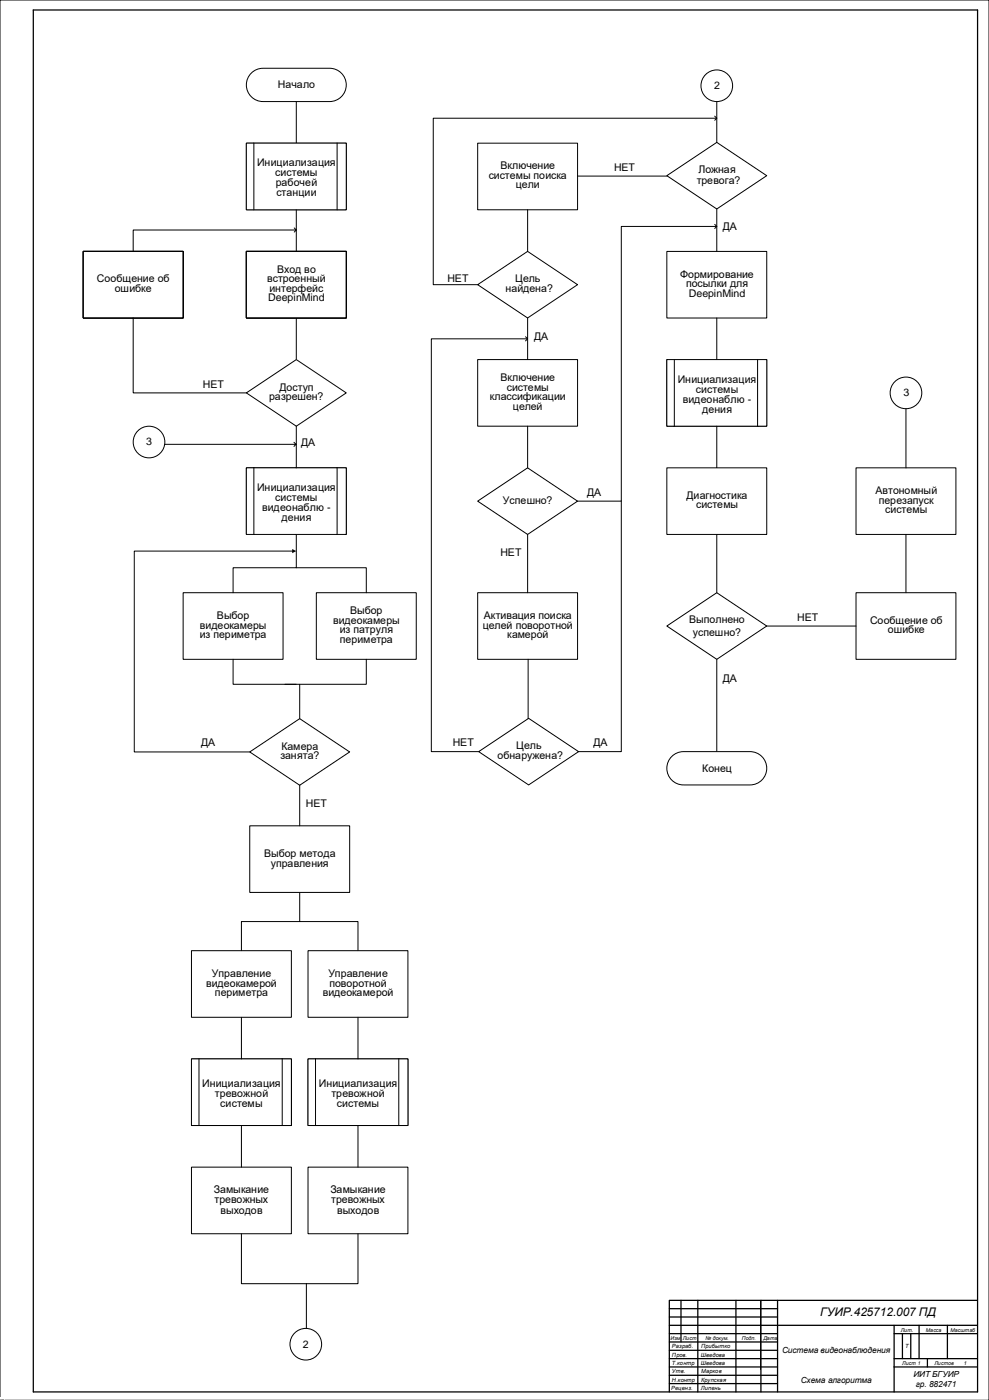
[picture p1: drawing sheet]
<svg xmlns="http://www.w3.org/2000/svg" width="594mm" height="841mm" viewBox="0 0 594 841" stroke-linecap="round" stroke-linejoin="round" font-family="sans-serif">
<path d="M0 841v-841h594v841" fill="none" stroke="#000" stroke-width=".6"/>
<path d="M20 6h567v830h-567z" fill="none" stroke="#000" stroke-width=".76"/>
<path d="M0 839h2v2h-2z" fill-rule="evenodd" fill="#fff"/>
<g fill="none" stroke="#000" stroke-width=".76">
<path d="M402 796h185M402 791h65M402 786h65M409 781v25M419 781v55M442 781v55M457 781v55M467 781v55M537 796v40M552 796v20M569 796v20M587 781h-185v55"/>
<path d="M402 806h65M402 801h65M402 811h65M402 816h65M537 801h50M537 816h50M542 801v15M547 801v15M557 816v5M402 821h65M402 826h65M402 831h65"/>
<path d="M537 821h50"/>
</g>
<path d="M457 781v42" fill="none" stroke="#000" stroke-width=".6"/>
<path d="M151 44l3-2 4-1h40a10 10 0 0 1 10 10 10 10 0 0 1-10 10h-40a10 10 0 0 1-9-6 10 10 0 0 1 2-11z" fill-rule="evenodd" fill="#fff"/>
<path d="M151 44l3-2 4-1h40a10 10 0 0 1 10 10 10 10 0 0 1-10 10h-40a10 10 0 0 1-9-6 10 10 0 0 1 2-11zM178 61v25" fill="none" stroke="#000" stroke-width=".6"/>
<path d="M148 86h60v40h-60z" fill-rule="evenodd" fill="#fff"/>
<path d="M148 86h60v40h-60zM152 86v40M202 86v40" fill="none" stroke="#000" stroke-width=".6"/>
<path d="M148 86h60v40h-60z" fill-rule="evenodd" fill="#fff"/>
<path d="M148 86h60v40h-60zM152 86v40M202 86v40" fill="none" stroke="#000" stroke-width=".6"/>
<path d="M190 356h60v40h-60z" fill-rule="evenodd" fill="#fff"/>
<path d="M190 356h60v40h-60z" fill="none" stroke="#000" stroke-width=".6"/>
<path d="M110 356h60v40h-60z" fill-rule="evenodd" fill="#fff"/>
<path d="M178 126v25M178 191v25M110 356h60v40h-60z" fill="none" stroke="#000" stroke-width=".6"/>
<path d="M148 281h60v40h-60z" fill-rule="evenodd" fill="#fff"/>
<path d="M148 281h60v40h-60zM152 281v40M202 281v40" fill="none" stroke="#000" stroke-width=".6"/>
<path d="M148 281h60v40h-60z" fill-rule="evenodd" fill="#fff"/>
<path d="M148 281h60v40h-60zM152 281v40M202 281v40" fill="none" stroke="#000" stroke-width=".6"/>
<path d="M148 151h60v40h-60z" fill-rule="evenodd" fill="#fff"/>
<path d="M148 151h60v40h-60z" fill="none" stroke="#000" stroke-width=".6"/>
<path d="M148 151h60v40h-60z" fill-rule="evenodd" fill="#fff"/>
<path d="M148 151h60v40h-60z" fill="none" stroke="#000" stroke-width=".6"/>
<path d="M148 236l30-20 30 20-30 20z" fill-rule="evenodd" fill="#fff"/>
<path d="M148 236l30-20 30 20-30 20zM178 321v20h-38v15M178 341h42v15M140 396v15h38M220 396v15h-49" fill="none" stroke="#000" stroke-width=".6"/>
<path d="M50 151h60v40h-60z" fill-rule="evenodd" fill="#fff"/>
<path d="M50 151h60v40h-60z" fill="none" stroke="#000" stroke-width=".6"/>
<path d="M50 151h60v40h-60z" fill-rule="evenodd" fill="#fff"/>
<path d="M177 137l1 1-1 1M178 138h-98v13M50 151h60v40h-60zM80 191v45h68" fill="none" stroke="#000" stroke-width=".6"/>
<circle cx="89" cy="265" r="10" fill="#fff"/>
<g fill="none" stroke="#000" stroke-width=".6">
<path d="M178 256v25M99 267h79M177 266l1 1-1 1"/>
<circle cx="89" cy="265" r="10"/>
</g>
<g fill="#fff">
<path d="M163 479h54v7h-54z" fill-rule="evenodd"/>
<path d="M98 442h54v8h-54z" fill-rule="evenodd"/>
<path d="M115 571h60v40h-60z" fill-rule="evenodd"/>
</g>
<path d="M115 571h60v40h-60z" fill="none" stroke="#000" stroke-width=".6"/>
<path d="M150 496h60v40h-60z" fill-rule="evenodd" fill="#fff"/>
<path d="M150 496h60v40h-60z" fill="none" stroke="#000" stroke-width=".6"/>
<circle cx="430" cy="51" r="10" fill="#fff"/>
<circle cx="430" cy="51" r="10" fill="none" stroke="#000" stroke-width=".6"/>
<circle cx="184" cy="807" r="10" fill="#fff"/>
<circle cx="184" cy="807" r="10" fill="none" stroke="#000" stroke-width=".6"/>
<path d="M150 452l30-20 30 20-30 20z" fill-rule="evenodd" fill="#fff"/>
<path d="M150 452l30-20 30 20-30 20zM180 472v24" fill="none" stroke="#000" stroke-width=".6"/>
<path d="M185 571h60v40h-60z" fill-rule="evenodd" fill="#fff"/>
<path d="M180 536v17h-35v18M180 553h35v18M185 571h60v40h-60z" fill="none" stroke="#000" stroke-width=".6"/>
<path d="M115 636h60v40h-60z" fill-rule="evenodd" fill="#fff"/>
<path d="M115 636h60v40h-60zM119 636v40M169 636v40" fill="none" stroke="#000" stroke-width=".6"/>
<path d="M115 636h60v40h-60z" fill-rule="evenodd" fill="#fff"/>
<path d="M145 611v25M115 636h60v40h-60zM119 636v40M169 636v40" fill="none" stroke="#000" stroke-width=".6"/>
<path d="M115 701h60v40h-60z" fill-rule="evenodd" fill="#fff"/>
<path d="M145 676v25M115 701h60v40h-60z" fill="none" stroke="#000" stroke-width=".6"/>
<path d="M185 636h60v40h-60z" fill-rule="evenodd" fill="#fff"/>
<path d="M185 636h60v40h-60zM190 636v40M240 636v40" fill="none" stroke="#000" stroke-width=".6"/>
<path d="M185 636h60v40h-60z" fill-rule="evenodd" fill="#fff"/>
<path d="M185 636h60v40h-60zM190 636v40M240 636v40" fill="none" stroke="#000" stroke-width=".6"/>
<path d="M185 701h60v40h-60z" fill-rule="evenodd" fill="#fff"/>
<path d="M176 331h-95v121h69M180 411v21M215 611v25M215 676v25M185 701h60v40h-60zM145 741v30h39M215 741v30h-31M184 771v27" fill="none" stroke="#000" stroke-width=".6"/>
<path d="M175 330l3 1-3 1z" fill="#000"/>
<path d="M401 106l30-20 29 20-29 20z" fill-rule="evenodd" fill="#fff"/>
<path d="M401 106l30-20 29 20-29 20z" fill="none" stroke="#000" stroke-width=".6"/>
<circle cx="544" cy="236" r="10" fill="#fff"/>
<g fill="none" stroke="#000" stroke-width=".6">
<path d="M430 396v55"/>
<circle cx="544" cy="236" r="10"/>
</g>
<path d="M403 455l3-2 3-1 42-1a10 10 0 0 1 9 10 10 10 0 0 1-9 10h-41a10 10 0 0 1-9-5 10 10 0 0 1 2-11z" fill-rule="evenodd" fill="#fff"/>
<path d="M403 455l3-2 3-1 42-1a10 10 0 0 1 9 10 10 10 0 0 1-9 10h-41a10 10 0 0 1-9-5 10 10 0 0 1 2-11z" fill="none" stroke="#000" stroke-width=".6"/>
<path d="M287 171l30-20 30 20-30 20z" fill-rule="evenodd" fill="#fff"/>
<path d="M429 70l1 1-1 1M430 71h-170v100h27M287 171l30-20 30 20-30 20z" fill="none" stroke="#000" stroke-width=".6"/>
<path d="M287 301l30-20 30 20-30 20z" fill-rule="evenodd" fill="#fff"/>
<path d="M287 301l30-20 30 20-30 20z" fill="none" stroke="#000" stroke-width=".6"/>
<path d="M401 151h60v40h-60z" fill-rule="evenodd" fill="#fff"/>
<path d="M429 135l1 1-1 1M430 136h-57v165h-26M401 151h60v40h-60z" fill="none" stroke="#000" stroke-width=".6"/>
<path d="M401 216h60v40h-60z" fill-rule="evenodd" fill="#fff"/>
<path d="M401 216h60v40h-60zM405 216v40M455 216v40" fill="none" stroke="#000" stroke-width=".6"/>
<path d="M401 216h60v40h-60z" fill-rule="evenodd" fill="#fff"/>
<path d="M430 191v25M401 216h60v40h-60zM405 216v40M455 216v40M430 256v48h2" fill="none" stroke="#000" stroke-width=".6"/>
<path d="M401 376l30-20 29 20-29 20z" fill-rule="evenodd" fill="#fff"/>
<path d="M401 376l30-20 29 20-29 20z" fill="none" stroke="#000" stroke-width=".6"/>
<path d="M287 451l30-20 31 20-31 20z" fill-rule="evenodd" fill="#fff"/>
<path d="M316 202l1 1-1 2M317 203h-58v248h28M373 301v150h-25M287 451l30-20 31 20-31 20z" fill="none" stroke="#000" stroke-width=".6"/>
<path d="M401 281h60v40h-60z" fill-rule="evenodd" fill="#fff"/>
<path d="M401 281h60v40h-60z" fill="none" stroke="#000" stroke-width=".6"/>
<path d="M514 356h60v40h-60z" fill-rule="evenodd" fill="#fff"/>
<path d="M514 356h60v40h-60z" fill="none" stroke="#000" stroke-width=".6"/>
<path d="M514 281h60v40h-60z" fill-rule="evenodd" fill="#fff"/>
<path d="M430 61v25M544 245v36M514 281h60v40h-60zM544 321v35" fill="none" stroke="#000" stroke-width=".6"/>
<path d="M287 86h60v40h-60z" fill-rule="evenodd" fill="#fff"/>
<path d="M287 86h60v40h-60zM347 106h54M317 126v25M430 126v25" fill="none" stroke="#000" stroke-width=".6"/>
<path d="M287 216h60v40h-60z" fill-rule="evenodd" fill="#fff"/>
<path d="M287 216h60v40h-60zM317 256v25" fill="none" stroke="#000" stroke-width=".6"/>
<path d="M287 356h60v40h-60z" fill-rule="evenodd" fill="#fff"/>
<path d="M317 191v25M317 321v35M430 321v35M287 356h60v40h-60zM460 376h54M317 396v36" fill="none" stroke="#000" stroke-width=".6"/>
<text font-size="7.1" x="493" y="791">ГУИР.425712.007 ПД</text>
<g font-size="6.4">
<text x="429" y="53">2</text>
<text x="301" y="102">Включение</text>
<text x="165" y="106">системы</text>
<text x="434" y="138">ДА</text>
<text x="412" y="172">посылки для</text>
<text x="414" y="178">DeepinMind</text>
<text x="161" y="181">DeepinMind</text>
<text x="122" y="233">НЕТ</text>
<text x="543" y="238">3</text>
<text x="162" y="240">разрешен?</text>
<text x="294" y="240">классификации</text>
<text x="422" y="248">дения</text>
<text x="154" y="295">Инициализация</text>
<text x="130" y="372">Выбор</text>
<text x="210" y="369">Выбор</text>
<text x="291" y="372">Активация поиска</text>
<text x="434" y="410">ДА</text>
<text x="272" y="448">НЕТ</text>
<text x="356" y="448">ДА</text>
<text x="124" y="593">видеокамерой</text>
<text x="198" y="593">поворотной</text>
<text x="121" y="653">Инициализация</text>
<text x="192" y="653">Инициализация</text>
<text x="132" y="729">выходов</text>
<text x="202" y="729">выходов</text>
</g>
<g font-size="6.3">
<text x="167" y="53">Начало</text>
<text x="154" y="100">Инициализация</text>
<text x="293" y="107">системы поиска</text>
<text x="369" y="103">НЕТ</text>
<text x="419" y="104">Ложная</text>
<text x="166" y="112">рабочей</text>
<text x="310" y="113">цели</text>
<text x="418" y="110">тревога?</text>
<text x="166" y="118">станции</text>
<text x="166" y="164">Вход во</text>
<text x="408" y="167">Формирование</text>
<text x="58" y="170">Сообщение об</text>
<text x="160" y="170">встроенный</text>
<text x="269" y="169">НЕТ</text>
<text x="309" y="170">Цель</text>
<text x="69" y="175">ошибке</text>
<text x="162" y="175">интерфейс</text>
<text x="304" y="175">найдена?</text>
<text x="321" y="204">ДА</text>
<text x="301" y="229">Включение</text>
<text x="407" y="230">Инициализация</text>
<text x="168" y="235">Доступ</text>
<text x="304" y="235">системы</text>
<text x="418" y="236">системы</text>
<text x="410" y="242">видеонаблю -</text>
<text x="308" y="246">целей</text>
<text x="88" y="267">3</text>
<text x="181" y="268">ДА</text>
<text x="353" y="298">ДА</text>
<text x="412" y="300">Диагностика</text>
<text x="526" y="297">Автономный</text>
<text x="165" y="301">системы</text>
<text x="302" y="303">Успешно?</text>
<text x="418" y="305">системы</text>
<text x="528" y="303">перезапуск</text>
<text x="157" y="307">видеонаблю -</text>
<text x="532" y="308">системы</text>
<text x="169" y="313">дения</text>
<text x="301" y="334">НЕТ</text>
<text x="120" y="378">видеокамеры</text>
<text x="200" y="375">видеокамеры</text>
<text x="290" y="378">целей поворотной</text>
<text x="414" y="374">Выполнено</text>
<text x="479" y="373">НЕТ</text>
<text x="523" y="375">Сообщение об</text>
<text x="120" y="383">из периметра</text>
<text x="204" y="380">из патруля</text>
<text x="305" y="383">камерой</text>
<text x="416" y="382">успешно?</text>
<text x="533" y="380">ошибке</text>
<text x="204" y="386">периметра</text>
<text x="121" y="448">ДА</text>
<text x="169" y="450">Камера</text>
<text x="299" y="456">обнаружена?</text>
<text x="310" y="450">Цель</text>
<text x="168" y="456">занята?</text>
<text x="422" y="463">Конец</text>
<text x="184" y="485">НЕТ</text>
<text x="159" y="515">Выбор метода</text>
<text x="163" y="520">управления</text>
<text x="127" y="587">Управление</text>
<text x="197" y="587">Управление</text>
<text x="129" y="598">периметра</text>
<text x="194" y="598">видеокамерой</text>
<text x="129" y="659">тревожной</text>
<text x="199" y="659">тревожной</text>
<text x="132" y="665">системы</text>
<text x="202" y="665">системы</text>
<text x="128" y="716">Замыкание</text>
<text x="198" y="716">Замыкание</text>
<text x="129" y="723">тревожных</text>
<text x="199" y="723">тревожных</text>
<text x="182" y="810">2</text>
</g>
<g font-size="5">
<text x="470" y="812">Система видеонаблюдения</text>
<text x="549" y="827">ИИТ БГУИР</text>
<text x="481" y="830">Схема алгоритма</text>
<text x="550" y="833">гр. 882471</text>
</g>
<g font-size="3.4">
<text x="404" y="810">Разраб.</text>
<text x="421" y="810">Прибытко</text>
<text x="544" y="810">Т</text>
<text x="404" y="815">Пров.</text>
<text x="421" y="815">Шведова</text>
<text x="404" y="820">Т.контр</text>
<text x="421" y="820">Шведова</text>
<text x="404" y="825">Утв.</text>
<text x="421" y="825">Марков</text>
<text x="404" y="830">Н.контр</text>
<text x="421" y="830">Крупская</text>
<text x="403" y="835">Реценз.</text>
<text x="421" y="835">Липень</text>
</g>
<g font-size="3.2">
<text x="541" y="800">Лит.</text>
<text x="556" y="800">Масса</text>
<text x="571" y="800">Масштаб</text>
<text x="403" y="805">Изм</text>
<text x="410" y="805">Лист</text>
<text x="424" y="805">№ докум.</text>
<text x="446" y="805">Подп.</text>
<text x="458" y="805">Дата</text>
<text x="542" y="820">Лист 1</text>
<text x="561" y="820">Листов</text>
<text x="579" y="820">1</text>
</g>
</svg>
